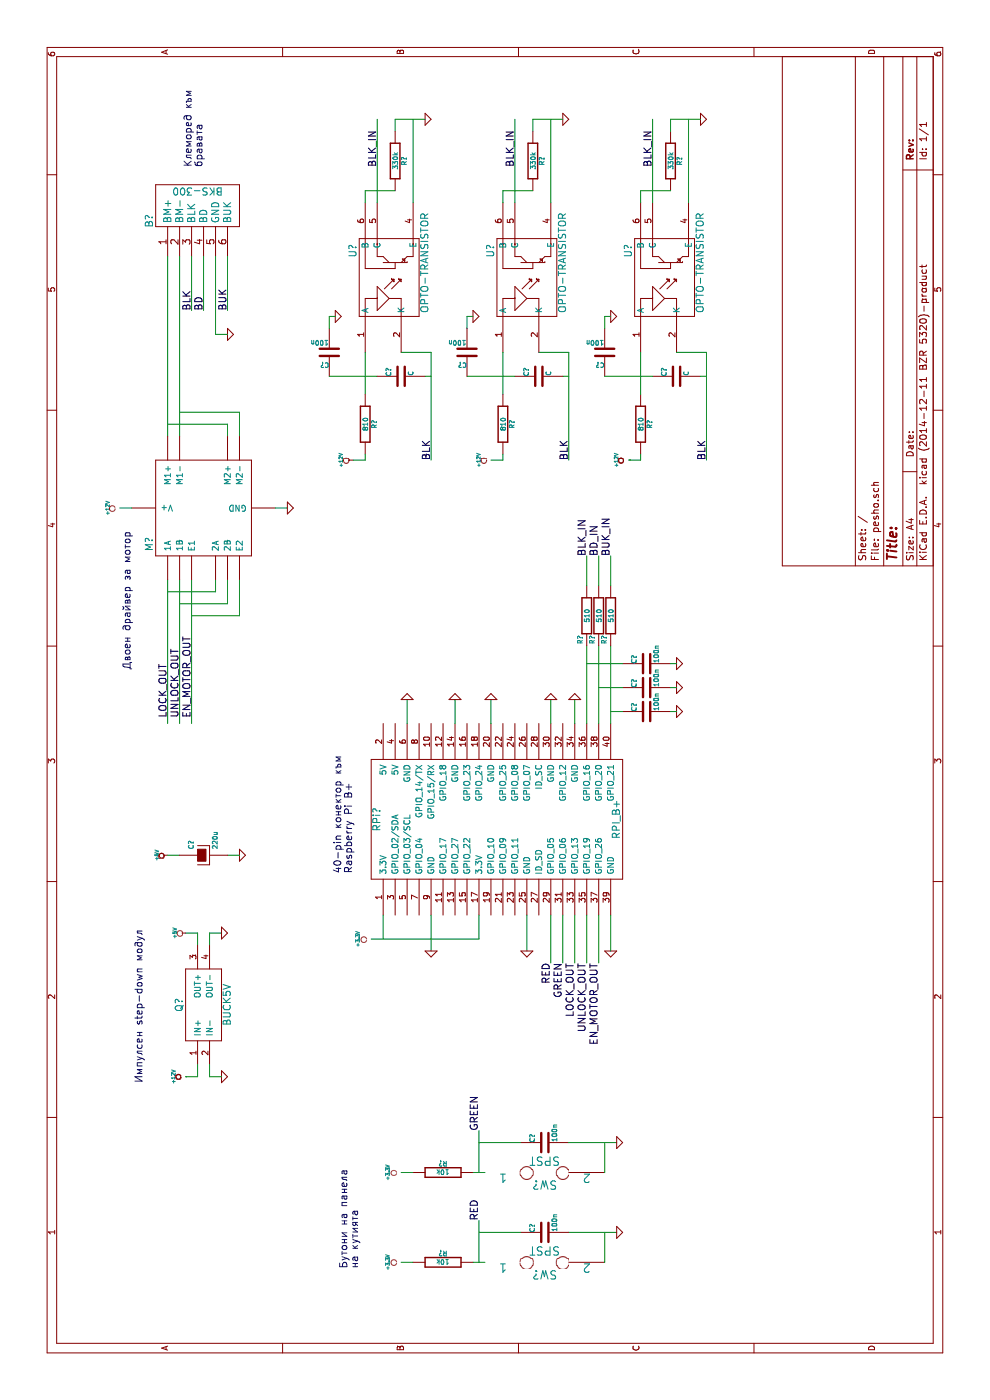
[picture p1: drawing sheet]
EESchema Schematic File Version 2
LIBS:power
LIBS:device
LIBS:transistors
LIBS:conn
LIBS:linear
LIBS:regul
LIBS:74xx
LIBS:cmos4000
LIBS:adc-dac
LIBS:memory
LIBS:xilinx
LIBS:special
LIBS:microcontrollers
LIBS:dsp
LIBS:microchip
LIBS:analog_switches
LIBS:motorola
LIBS:texas
LIBS:intel
LIBS:audio
LIBS:interface
LIBS:digital-audio
LIBS:philips
LIBS:display
LIBS:cypress
LIBS:siliconi
LIBS:opto
LIBS:atmel
LIBS:contrib
LIBS:valves
LIBS:rpi
LIBS:pesho-cache
EELAYER 25 0
EELAYER END
$Descr A4 11693 8268
encoding utf-8
Sheet 1 1
Title ""
Date ""
Rev ""
Comp ""
Comment1 ""
Comment2 ""
Comment3 ""
Comment4 ""
$EndDescr
$Comp
L RPI_B+ RPi?
U 1 1
P 4850 4150
F 0 "RPi?" H 4850 5150 60  0000 C CNN
F 1 "RPI_B+" H 4850 3150 60  0000 C CNN
F 2 "" H 6000 5100 60  0000 C CNN
F 3 "" H 6000 5100 60  0000 C CNN
	1    4850 4150
	1    0    0    -1  
$EndComp
$Comp
L BUCK5V Q?
U 1 1
P 3300 1700
F 0 "Q?" H 3300 1900 60  0000 C CNN
F 1 "BUCK5V" H 3300 1500 60  0000 C CNN
F 2 "" H 3300 1700 60  0000 C CNN
F 3 "" H 3300 1700 60  0000 C CNN
	1    3300 1700
	1    0    0    -1  
$EndComp
$Comp
L L298P-BREAKOUT M?
U 1 1
P 7450 1700
F 0 "M?" H 7150 2150 60  0000 C CNN
F 1 "L298P-BREAKOUT" H 7450 1700 60  0001 C CNN
F 2 "" H 7450 1650 60  0000 C CNN
F 3 "" H 7450 1650 60  0000 C CNN
	1    7450 1700
	1    0    0    -1  
$EndComp
$Comp
L SPST SW?
U 1 1
P 1150 4550
F 0 "SW?" H 1150 4650 70  0000 C CNN
F 1 "SPST" H 1150 4450 70  0000 C CNN
F 2 "" H 1150 4550 60  0000 C CNN
F 3 "" H 1150 4550 60  0000 C CNN
	1    1150 4550
	0    -1   1    0   
$EndComp
$Comp
L BKS-300 B?
U 1 1
P 9900 1650
F 0 "B?" H 9850 2050 60  0000 C CNN
F 1 "BKS-300" V 10100 1650 60  0000 C CNN
F 2 "" H 9900 1650 60  0000 C CNN
F 3 "" H 9900 1650 60  0000 C CNN
	1    9900 1650
	1    0    0    -1  
$EndComp
Wire Wire Line
	9550 1600 9100 1600
Wire Wire Line
	9550 1700 9100 1700
Wire Wire Line
	9550 1900 9100 1900
$Comp
L R R?
U 1 1
P 10350 3300
F 0 "R?" V 10430 3300 40  0000 C CNN
F 1 "330k" V 10357 3301 40  0000 C CNN
F 2 "" V 10280 3300 30  0000 C CNN
F 3 "" H 10350 3300 30  0000 C CNN
	1    10350 3300
	0    1    1    0   
$EndComp
$Comp
L R R?
U 1 1
P 8150 3050
F 0 "R?" V 8230 3050 40  0000 C CNN
F 1 "810" V 8157 3051 40  0000 C CNN
F 2 "" V 8080 3050 30  0000 C CNN
F 3 "" H 8150 3050 30  0000 C CNN
	1    8150 3050
	0    1    1    0   
$EndComp
$Comp
L +12V #PWR?
U 1 1
P 7850 2950
F 0 "#PWR?" H 7850 2900 20  0001 C CNN
F 1 "+12V" H 7850 3050 30  0000 C CNN
F 2 "" H 7850 2950 60  0000 C CNN
F 3 "" H 7850 2950 60  0000 C CNN
	1    7850 2950
	1    0    0    -1  
$EndComp
Wire Wire Line
	7850 2950 7850 3050
Text Label 10300 3150 0    60   ~ 0
BLK_IN
Text Label 7850 3600 0    60   ~ 0
BLK
$Comp
L C C?
U 1 1
P 8750 2750
F 0 "C?" H 8750 2850 40  0000 L CNN
F 1 "100n" H 8756 2665 40  0000 L CNN
F 2 "" H 8788 2600 30  0000 C CNN
F 3 "" H 8750 2750 60  0000 C CNN
	1    8750 2750
	0    -1   -1   0   
$EndComp
$Comp
L GND #PWR?
U 1 1
P 9050 2800
F 0 "#PWR?" H 9050 2800 30  0001 C CNN
F 1 "GND" H 9050 2730 30  0001 C CNN
F 2 "" H 9050 2800 60  0000 C CNN
F 3 "" H 9050 2800 60  0000 C CNN
	1    9050 2800
	1    0    0    -1  
$EndComp
Wire Wire Line
	9050 2750 9050 2800
$Comp
L OPTO-TRANSISTOR U?
U 1 1
P 9400 3250
F 0 "U?" H 9600 3550 60  0000 C CNN
F 1 "OPTO-TRANSISTOR" H 9500 2950 60  0000 C CNN
F 2 "" H 9400 3250 60  0000 C CNN
F 3 "" H 9400 3250 60  0000 C CNN
	1    9400 3250
	1    0    0    -1  
$EndComp
Wire Wire Line
	8950 2750 9050 2750
Wire Wire Line
	8400 3050 8750 3050
$Comp
L GND #PWR?
U 1 1
P 10700 3550
F 0 "#PWR?" H 10700 3550 30  0001 C CNN
F 1 "GND" H 10700 3480 30  0001 C CNN
F 2 "" H 10700 3550 60  0000 C CNN
F 3 "" H 10700 3550 60  0000 C CNN
	1    10700 3550
	1    0    0    -1  
$EndComp
Text Label 9100 1600 0    60   ~ 0
BLK
Text Label 9100 1700 0    60   ~ 0
BD
Text Label 9100 1900 0    60   ~ 0
BUK
$Comp
L GND #PWR?
U 1 1
P 8900 1900
F 0 "#PWR?" H 8900 1900 30  0001 C CNN
F 1 "GND" H 8900 1830 30  0001 C CNN
F 2 "" H 8900 1900 60  0000 C CNN
F 3 "" H 8900 1900 60  0000 C CNN
	1    8900 1900
	1    0    0    -1  
$EndComp
Wire Wire Line
	9550 1800 8900 1800
Wire Wire Line
	8900 1800 8900 1900
Wire Wire Line
	8050 1400 9550 1400
Wire Wire Line
	8050 1500 9550 1500
Wire Wire Line
	8050 1900 8150 1900
Wire Wire Line
	8150 1900 8150 1400
Connection ~ 8150 1400
Wire Wire Line
	8050 2000 8250 2000
Wire Wire Line
	8250 2000 8250 1500
Connection ~ 8250 1500
Wire Wire Line
	6850 1800 6750 1800
Wire Wire Line
	6750 1800 6750 1400
Wire Wire Line
	5650 1400 6850 1400
Wire Wire Line
	6850 1900 6650 1900
Wire Wire Line
	6650 1900 6650 1500
Wire Wire Line
	5650 1500 6850 1500
Wire Wire Line
	6850 2000 6550 2000
Wire Wire Line
	6550 2000 6550 1600
Wire Wire Line
	5650 1600 6850 1600
$Comp
L +12V #PWR?
U 1 1
P 7450 1000
F 0 "#PWR?" H 7450 950 20  0001 C CNN
F 1 "+12V" H 7450 1100 30  0000 C CNN
F 2 "" H 7450 1000 60  0000 C CNN
F 3 "" H 7450 1000 60  0000 C CNN
	1    7450 1000
	1    0    0    -1  
$EndComp
Wire Wire Line
	7450 1100 7450 1000
$Comp
L GND #PWR?
U 1 1
P 7450 2400
F 0 "#PWR?" H 7450 2400 30  0001 C CNN
F 1 "GND" H 7450 2330 30  0001 C CNN
F 2 "" H 7450 2400 60  0000 C CNN
F 3 "" H 7450 2400 60  0000 C CNN
	1    7450 2400
	1    0    0    -1  
$EndComp
Wire Wire Line
	7450 2300 7450 2400
Text Label 5700 1400 0    60   ~ 0
LOCK_OUT
Text Label 5700 1500 0    60   ~ 0
UNLOCK_OUT
Text Label 5700 1600 0    60   ~ 0
EN_MOTOR_OUT
Connection ~ 6750 1400
Connection ~ 6650 1500
Connection ~ 6550 1600
$Comp
L GND #PWR?
U 1 1
P 2700 1850
F 0 "#PWR?" H 2700 1850 30  0001 C CNN
F 1 "GND" H 2700 1780 30  0001 C CNN
F 2 "" H 2700 1850 60  0000 C CNN
F 3 "" H 2700 1850 60  0000 C CNN
	1    2700 1850
	1    0    0    -1  
$EndComp
Wire Wire Line
	2700 1850 2700 1750
Wire Wire Line
	2700 1750 2800 1750
Wire Wire Line
	3800 1750 3900 1750
Wire Wire Line
	3900 1750 3900 1850
$Comp
L GND #PWR?
U 1 1
P 3900 1850
F 0 "#PWR?" H 3900 1850 30  0001 C CNN
F 1 "GND" H 3900 1780 30  0001 C CNN
F 2 "" H 3900 1850 60  0000 C CNN
F 3 "" H 3900 1850 60  0000 C CNN
	1    3900 1850
	1    0    0    -1  
$EndComp
$Comp
L +12V #PWR?
U 1 1
P 2700 1550
F 0 "#PWR?" H 2700 1500 20  0001 C CNN
F 1 "+12V" H 2700 1650 30  0000 C CNN
F 2 "" H 2700 1550 60  0000 C CNN
F 3 "" H 2700 1550 60  0000 C CNN
	1    2700 1550
	1    0    0    -1  
$EndComp
Wire Wire Line
	2700 1550 2700 1650
Wire Wire Line
	2700 1650 2800 1650
$Comp
L +5V #PWR?
U 1 1
P 3900 1550
F 0 "#PWR?" H 3900 1640 20  0001 C CNN
F 1 "+5V" H 3900 1640 30  0000 C CNN
F 2 "" H 3900 1550 60  0000 C CNN
F 3 "" H 3900 1550 60  0000 C CNN
	1    3900 1550
	1    0    0    -1  
$EndComp
Wire Wire Line
	3800 1650 3900 1650
Wire Wire Line
	3900 1650 3900 1550
$Comp
L GND #PWR?
U 1 1
P 4550 2000
F 0 "#PWR?" H 4550 2000 30  0001 C CNN
F 1 "GND" H 4550 1930 30  0001 C CNN
F 2 "" H 4550 2000 60  0000 C CNN
F 3 "" H 4550 2000 60  0000 C CNN
	1    4550 2000
	1    0    0    -1  
$EndComp
Wire Wire Line
	4550 2000 4550 1900
$Comp
L +5V #PWR?
U 1 1
P 4550 1400
F 0 "#PWR?" H 4550 1490 20  0001 C CNN
F 1 "+5V" H 4550 1490 30  0000 C CNN
F 2 "" H 4550 1400 60  0000 C CNN
F 3 "" H 4550 1400 60  0000 C CNN
	1    4550 1400
	1    0    0    -1  
$EndComp
Wire Wire Line
	4550 1500 4550 1400
$Comp
L C C?
U 1 1
P 1400 4550
F 0 "C?" H 1400 4650 40  0000 L CNN
F 1 "100n" H 1406 4465 40  0000 L CNN
F 2 "" H 1438 4400 30  0000 C CNN
F 3 "" H 1400 4550 60  0000 C CNN
	1    1400 4550
	1    0    0    -1  
$EndComp
Wire Wire Line
	1400 4750 1400 5150
Wire Wire Line
	1400 5050 1150 5050
$Comp
L GND #PWR?
U 1 1
P 1400 5150
F 0 "#PWR?" H 1400 5150 30  0001 C CNN
F 1 "GND" H 1400 5080 30  0001 C CNN
F 2 "" H 1400 5150 60  0000 C CNN
F 3 "" H 1400 5150 60  0000 C CNN
	1    1400 5150
	1    0    0    -1  
$EndComp
Connection ~ 1400 5050
$Comp
L R R?
U 1 1
P 1150 3700
F 0 "R?" V 1230 3700 40  0000 C CNN
F 1 "10k" V 1157 3701 40  0000 C CNN
F 2 "" V 1080 3700 30  0000 C CNN
F 3 "" H 1150 3700 30  0000 C CNN
	1    1150 3700
	1    0    0    -1  
$EndComp
$Comp
L +3.3V #PWR?
U 1 1
P 1150 3350
F 0 "#PWR?" H 1150 3310 30  0001 C CNN
F 1 "+3.3V" H 1150 3460 30  0000 C CNN
F 2 "" H 1150 3350 60  0000 C CNN
F 3 "" H 1150 3350 60  0000 C CNN
	1    1150 3350
	1    0    0    -1  
$EndComp
Wire Wire Line
	1150 3950 1150 4050
Wire Wire Line
	1150 3350 1150 3450
Wire Wire Line
	1400 4350 1400 4000
Wire Wire Line
	1150 4000 1500 4000
Connection ~ 1400 4000
Connection ~ 1150 4000
$Comp
L SPST SW?
U 1 1
P 1900 4550
F 0 "SW?" H 1900 4650 70  0000 C CNN
F 1 "SPST" H 1900 4450 70  0000 C CNN
F 2 "" H 1900 4550 60  0000 C CNN
F 3 "" H 1900 4550 60  0000 C CNN
	1    1900 4550
	0    -1   1    0   
$EndComp
$Comp
L C C?
U 1 1
P 2150 4550
F 0 "C?" H 2150 4650 40  0000 L CNN
F 1 "100n" H 2156 4465 40  0000 L CNN
F 2 "" H 2188 4400 30  0000 C CNN
F 3 "" H 2150 4550 60  0000 C CNN
	1    2150 4550
	1    0    0    -1  
$EndComp
Wire Wire Line
	2150 4750 2150 5150
Wire Wire Line
	2150 5050 1900 5050
$Comp
L GND #PWR?
U 1 1
P 2150 5150
F 0 "#PWR?" H 2150 5150 30  0001 C CNN
F 1 "GND" H 2150 5080 30  0001 C CNN
F 2 "" H 2150 5150 60  0000 C CNN
F 3 "" H 2150 5150 60  0000 C CNN
	1    2150 5150
	1    0    0    -1  
$EndComp
Connection ~ 2150 5050
$Comp
L R R?
U 1 1
P 1900 3700
F 0 "R?" V 1980 3700 40  0000 C CNN
F 1 "10k" V 1907 3701 40  0000 C CNN
F 2 "" V 1830 3700 30  0000 C CNN
F 3 "" H 1900 3700 30  0000 C CNN
	1    1900 3700
	1    0    0    -1  
$EndComp
$Comp
L +3.3V #PWR?
U 1 1
P 1900 3350
F 0 "#PWR?" H 1900 3310 30  0001 C CNN
F 1 "+3.3V" H 1900 3460 30  0000 C CNN
F 2 "" H 1900 3350 60  0000 C CNN
F 3 "" H 1900 3350 60  0000 C CNN
	1    1900 3350
	1    0    0    -1  
$EndComp
Wire Wire Line
	1900 3950 1900 4050
Wire Wire Line
	1900 3350 1900 3450
Wire Wire Line
	2150 4350 2150 4000
Wire Wire Line
	1900 4000 2250 4000
Connection ~ 2150 4000
Connection ~ 1900 4000
Wire Wire Line
	5650 4900 6300 4900
Wire Wire Line
	5650 5000 6300 5000
Wire Wire Line
	5650 5100 6300 5100
Text Label 7050 4900 0    60   ~ 0
BLK_IN
Text Label 7050 5000 0    60   ~ 0
BD_IN
Text Label 7050 5100 0    60   ~ 0
BUK_IN
$Comp
L C C?
U 1 1
P 5750 5400
F 0 "C?" H 5750 5500 40  0000 L CNN
F 1 "100n" H 5756 5315 40  0000 L CNN
F 2 "" H 5788 5250 30  0000 C CNN
F 3 "" H 5750 5400 60  0000 C CNN
	1    5750 5400
	1    0    0    -1  
$EndComp
$Comp
L C C?
U 1 1
P 5950 5400
F 0 "C?" H 5950 5500 40  0000 L CNN
F 1 "100n" H 5956 5315 40  0000 L CNN
F 2 "" H 5988 5250 30  0000 C CNN
F 3 "" H 5950 5400 60  0000 C CNN
	1    5950 5400
	1    0    0    -1  
$EndComp
$Comp
L C C?
U 1 1
P 6150 5400
F 0 "C?" H 6150 5500 40  0000 L CNN
F 1 "100n" H 6156 5315 40  0000 L CNN
F 2 "" H 6188 5250 30  0000 C CNN
F 3 "" H 6150 5400 60  0000 C CNN
	1    6150 5400
	1    0    0    -1  
$EndComp
Wire Wire Line
	5750 5100 5750 5200
Connection ~ 5750 5100
Wire Wire Line
	5950 5000 5950 5200
Wire Wire Line
	6150 4900 6150 5200
$Comp
L R R?
U 1 1
P 6550 4900
F 0 "R?" V 6500 4700 40  0000 C CNN
F 1 "510" V 6557 4901 40  0000 C CNN
F 2 "" V 6480 4900 30  0000 C CNN
F 3 "" H 6550 4900 30  0000 C CNN
	1    6550 4900
	0    1    1    0   
$EndComp
$Comp
L R R?
U 1 1
P 6550 5000
F 0 "R?" V 6500 4800 40  0000 C CNN
F 1 "510" V 6557 5001 40  0000 C CNN
F 2 "" V 6480 5000 30  0000 C CNN
F 3 "" H 6550 5000 30  0000 C CNN
	1    6550 5000
	0    1    1    0   
$EndComp
$Comp
L R R?
U 1 1
P 6550 5100
F 0 "R?" V 6500 4900 40  0000 C CNN
F 1 "510" V 6557 5101 40  0000 C CNN
F 2 "" V 6480 5100 30  0000 C CNN
F 3 "" H 6550 5100 30  0000 C CNN
	1    6550 5100
	0    1    1    0   
$EndComp
Connection ~ 6150 4900
Connection ~ 5950 5000
Wire Wire Line
	6800 5100 7050 5100
Wire Wire Line
	6800 5000 7050 5000
Wire Wire Line
	6800 4900 7050 4900
$Comp
L GND #PWR?
U 1 1
P 5750 5650
F 0 "#PWR?" H 5750 5650 30  0001 C CNN
F 1 "GND" H 5750 5580 30  0001 C CNN
F 2 "" H 5750 5650 60  0000 C CNN
F 3 "" H 5750 5650 60  0000 C CNN
	1    5750 5650
	1    0    0    -1  
$EndComp
$Comp
L GND #PWR?
U 1 1
P 5950 5650
F 0 "#PWR?" H 5950 5650 30  0001 C CNN
F 1 "GND" H 5950 5580 30  0001 C CNN
F 2 "" H 5950 5650 60  0000 C CNN
F 3 "" H 5950 5650 60  0000 C CNN
	1    5950 5650
	1    0    0    -1  
$EndComp
$Comp
L GND #PWR?
U 1 1
P 6150 5650
F 0 "#PWR?" H 6150 5650 30  0001 C CNN
F 1 "GND" H 6150 5580 30  0001 C CNN
F 2 "" H 6150 5650 60  0000 C CNN
F 3 "" H 6150 5650 60  0000 C CNN
	1    6150 5650
	1    0    0    -1  
$EndComp
Wire Wire Line
	5750 5600 5750 5650
Wire Wire Line
	5950 5600 5950 5650
Wire Wire Line
	6150 5600 6150 5650
$Comp
L GND #PWR?
U 1 1
P 3750 5100
F 0 "#PWR?" H 3750 5100 30  0001 C CNN
F 1 "GND" H 3750 5030 30  0001 C CNN
F 2 "" H 3750 5100 60  0000 C CNN
F 3 "" H 3750 5100 60  0000 C CNN
	1    3750 5100
	0    1    1    0   
$EndComp
Wire Wire Line
	4050 5100 3750 5100
Text Label 3650 4800 2    60   ~ 0
LOCK_OUT
Text Label 3650 4900 2    60   ~ 0
UNLOCK_OUT
Text Label 3650 5000 2    60   ~ 0
EN_MOTOR_OUT
Text Label 1500 4000 0    60   ~ 0
RED
Text Label 2250 4000 0    60   ~ 0
GREEN
Wire Wire Line
	3650 4800 4050 4800
Wire Wire Line
	3650 4900 4050 4900
Wire Wire Line
	3650 5000 4050 5000
Text Label 3650 4700 2    60   ~ 0
GREEN
Text Label 3650 4600 2    60   ~ 0
RED
Wire Wire Line
	4050 4600 3650 4600
Wire Wire Line
	4050 4700 3650 4700
$Comp
L +3.3V #PWR?
U 1 1
P 3850 3100
F 0 "#PWR?" H 3850 3060 30  0001 C CNN
F 1 "+3.3V" H 3850 3210 30  0000 C CNN
F 2 "" H 3850 3100 60  0000 C CNN
F 3 "" H 3850 3100 60  0000 C CNN
	1    3850 3100
	1    0    0    -1  
$EndComp
Wire Wire Line
	3850 3100 3850 4000
Wire Wire Line
	3850 3200 4050 3200
Wire Wire Line
	3850 4000 4050 4000
Connection ~ 3850 3200
Wire Wire Line
	4050 3600 3750 3600
Wire Wire Line
	4050 4400 3750 4400
Wire Wire Line
	5650 4100 5850 4100
Wire Wire Line
	5650 3800 5850 3800
Wire Wire Line
	5650 3400 5850 3400
Wire Wire Line
	5650 4600 5850 4600
Wire Wire Line
	5650 4800 5850 4800
$Comp
L GND #PWR?
U 1 1
P 3750 4400
F 0 "#PWR?" H 3750 4400 30  0001 C CNN
F 1 "GND" H 3750 4330 30  0001 C CNN
F 2 "" H 3750 4400 60  0000 C CNN
F 3 "" H 3750 4400 60  0000 C CNN
	1    3750 4400
	0    1    1    0   
$EndComp
$Comp
L GND #PWR?
U 1 1
P 3750 3600
F 0 "#PWR?" H 3750 3600 30  0001 C CNN
F 1 "GND" H 3750 3530 30  0001 C CNN
F 2 "" H 3750 3600 60  0000 C CNN
F 3 "" H 3750 3600 60  0000 C CNN
	1    3750 3600
	0    1    1    0   
$EndComp
$Comp
L GND #PWR?
U 1 1
P 5850 3400
F 0 "#PWR?" H 5850 3400 30  0001 C CNN
F 1 "GND" H 5850 3330 30  0001 C CNN
F 2 "" H 5850 3400 60  0000 C CNN
F 3 "" H 5850 3400 60  0000 C CNN
	1    5850 3400
	0    -1   -1   0   
$EndComp
$Comp
L GND #PWR?
U 1 1
P 5850 3800
F 0 "#PWR?" H 5850 3800 30  0001 C CNN
F 1 "GND" H 5850 3730 30  0001 C CNN
F 2 "" H 5850 3800 60  0000 C CNN
F 3 "" H 5850 3800 60  0000 C CNN
	1    5850 3800
	0    -1   -1   0   
$EndComp
$Comp
L GND #PWR?
U 1 1
P 5850 4100
F 0 "#PWR?" H 5850 4100 30  0001 C CNN
F 1 "GND" H 5850 4030 30  0001 C CNN
F 2 "" H 5850 4100 60  0000 C CNN
F 3 "" H 5850 4100 60  0000 C CNN
	1    5850 4100
	0    -1   -1   0   
$EndComp
$Comp
L GND #PWR?
U 1 1
P 5850 4600
F 0 "#PWR?" H 5850 4600 30  0001 C CNN
F 1 "GND" H 5850 4530 30  0001 C CNN
F 2 "" H 5850 4600 60  0000 C CNN
F 3 "" H 5850 4600 60  0000 C CNN
	1    5850 4600
	0    -1   -1   0   
$EndComp
$Comp
L GND #PWR?
U 1 1
P 5850 4800
F 0 "#PWR?" H 5850 4800 30  0001 C CNN
F 1 "GND" H 5850 4730 30  0001 C CNN
F 2 "" H 5850 4800 60  0000 C CNN
F 3 "" H 5850 4800 60  0000 C CNN
	1    5850 4800
	0    -1   -1   0   
$EndComp
Wire Wire Line
	7850 3050 7900 3050
Wire Wire Line
	10000 3450 10700 3450
Wire Wire Line
	10000 3150 10700 3150
Wire Wire Line
	10000 3050 10100 3050
Wire Wire Line
	10100 3050 10100 3300
Wire Wire Line
	10600 3300 10700 3300
Wire Wire Line
	10700 3300 10700 3550
Connection ~ 10700 3450
Text Notes 10300 1700 0    60   ~ 0
Клеморед към\nбравата
Text Notes 6100 1100 0    60   ~ 0
Двоен драйвер за мотор
Text Notes 2650 1200 0    60   ~ 0
Импулсен step-down модул
$Comp
L CAPAPOL C?
U 1 1
P 4550 1700
F 0 "C?" H 4600 1800 40  0000 L CNN
F 1 "220u" H 4600 1600 40  0000 L CNN
F 2 "" H 4650 1550 30  0000 C CNN
F 3 "" H 4550 1700 300 0000 C CNN
	1    4550 1700
	1    0    0    -1  
$EndComp
Text Notes 4400 2950 0    60   ~ 0
40-pin конектор към\nRaspberry Pi B+
Text Notes 1100 3000 0    60   ~ 0
Бутони на панела\nна кутията
$Comp
L C C?
U 1 1
P 8550 3350
F 0 "C?" H 8550 3450 40  0000 L CNN
F 1 "C" H 8556 3265 40  0000 L CNN
F 2 "" H 8588 3200 30  0000 C CNN
F 3 "" H 8550 3350 60  0000 C CNN
	1    8550 3350
	1    0    0    -1  
$EndComp
Wire Wire Line
	8550 2750 8550 3150
Connection ~ 8550 3050
Wire Wire Line
	8750 3350 8750 3600
Wire Wire Line
	8750 3600 7850 3600
Wire Wire Line
	8550 3550 8550 3600
Connection ~ 8550 3600
$Comp
L R R?
U 1 1
P 10350 4450
F 0 "R?" V 10430 4450 40  0000 C CNN
F 1 "330k" V 10357 4451 40  0000 C CNN
F 2 "" V 10280 4450 30  0000 C CNN
F 3 "" H 10350 4450 30  0000 C CNN
	1    10350 4450
	0    1    1    0   
$EndComp
$Comp
L R R?
U 1 1
P 8150 4200
F 0 "R?" V 8230 4200 40  0000 C CNN
F 1 "810" V 8157 4201 40  0000 C CNN
F 2 "" V 8080 4200 30  0000 C CNN
F 3 "" H 8150 4200 30  0000 C CNN
	1    8150 4200
	0    1    1    0   
$EndComp
$Comp
L +12V #PWR?
U 1 1
P 7850 4100
F 0 "#PWR?" H 7850 4050 20  0001 C CNN
F 1 "+12V" H 7850 4200 30  0000 C CNN
F 2 "" H 7850 4100 60  0000 C CNN
F 3 "" H 7850 4100 60  0000 C CNN
	1    7850 4100
	1    0    0    -1  
$EndComp
Wire Wire Line
	7850 4100 7850 4200
Text Label 10300 4300 0    60   ~ 0
BLK_IN
Text Label 7850 4750 0    60   ~ 0
BLK
$Comp
L C C?
U 1 1
P 8750 3900
F 0 "C?" H 8750 4000 40  0000 L CNN
F 1 "100n" H 8756 3815 40  0000 L CNN
F 2 "" H 8788 3750 30  0000 C CNN
F 3 "" H 8750 3900 60  0000 C CNN
	1    8750 3900
	0    -1   -1   0   
$EndComp
$Comp
L GND #PWR?
U 1 1
P 9050 3950
F 0 "#PWR?" H 9050 3950 30  0001 C CNN
F 1 "GND" H 9050 3880 30  0001 C CNN
F 2 "" H 9050 3950 60  0000 C CNN
F 3 "" H 9050 3950 60  0000 C CNN
	1    9050 3950
	1    0    0    -1  
$EndComp
Wire Wire Line
	9050 3900 9050 3950
$Comp
L OPTO-TRANSISTOR U?
U 1 1
P 9400 4400
F 0 "U?" H 9600 4700 60  0000 C CNN
F 1 "OPTO-TRANSISTOR" H 9500 4100 60  0000 C CNN
F 2 "" H 9400 4400 60  0000 C CNN
F 3 "" H 9400 4400 60  0000 C CNN
	1    9400 4400
	1    0    0    -1  
$EndComp
Wire Wire Line
	8950 3900 9050 3900
Wire Wire Line
	8400 4200 8750 4200
$Comp
L GND #PWR?
U 1 1
P 10700 4700
F 0 "#PWR?" H 10700 4700 30  0001 C CNN
F 1 "GND" H 10700 4630 30  0001 C CNN
F 2 "" H 10700 4700 60  0000 C CNN
F 3 "" H 10700 4700 60  0000 C CNN
	1    10700 4700
	1    0    0    -1  
$EndComp
Wire Wire Line
	7850 4200 7900 4200
Wire Wire Line
	10000 4600 10700 4600
Wire Wire Line
	10000 4300 10700 4300
Wire Wire Line
	10000 4200 10100 4200
Wire Wire Line
	10100 4200 10100 4450
Wire Wire Line
	10600 4450 10700 4450
Wire Wire Line
	10700 4450 10700 4700
Connection ~ 10700 4600
$Comp
L C C?
U 1 1
P 8550 4500
F 0 "C?" H 8550 4600 40  0000 L CNN
F 1 "C" H 8556 4415 40  0000 L CNN
F 2 "" H 8588 4350 30  0000 C CNN
F 3 "" H 8550 4500 60  0000 C CNN
	1    8550 4500
	1    0    0    -1  
$EndComp
Wire Wire Line
	8550 3900 8550 4300
Connection ~ 8550 4200
Wire Wire Line
	8750 4500 8750 4750
Wire Wire Line
	8750 4750 7850 4750
Wire Wire Line
	8550 4700 8550 4750
Connection ~ 8550 4750
$Comp
L R R?
U 1 1
P 10350 5600
F 0 "R?" V 10430 5600 40  0000 C CNN
F 1 "330k" V 10357 5601 40  0000 C CNN
F 2 "" V 10280 5600 30  0000 C CNN
F 3 "" H 10350 5600 30  0000 C CNN
	1    10350 5600
	0    1    1    0   
$EndComp
$Comp
L R R?
U 1 1
P 8150 5350
F 0 "R?" V 8230 5350 40  0000 C CNN
F 1 "810" V 8157 5351 40  0000 C CNN
F 2 "" V 8080 5350 30  0000 C CNN
F 3 "" H 8150 5350 30  0000 C CNN
	1    8150 5350
	0    1    1    0   
$EndComp
$Comp
L +12V #PWR?
U 1 1
P 7850 5250
F 0 "#PWR?" H 7850 5200 20  0001 C CNN
F 1 "+12V" H 7850 5350 30  0000 C CNN
F 2 "" H 7850 5250 60  0000 C CNN
F 3 "" H 7850 5250 60  0000 C CNN
	1    7850 5250
	1    0    0    -1  
$EndComp
Wire Wire Line
	7850 5250 7850 5350
Text Label 10300 5450 0    60   ~ 0
BLK_IN
Text Label 7850 5900 0    60   ~ 0
BLK
$Comp
L C C?
U 1 1
P 8750 5050
F 0 "C?" H 8750 5150 40  0000 L CNN
F 1 "100n" H 8756 4965 40  0000 L CNN
F 2 "" H 8788 4900 30  0000 C CNN
F 3 "" H 8750 5050 60  0000 C CNN
	1    8750 5050
	0    -1   -1   0   
$EndComp
$Comp
L GND #PWR?
U 1 1
P 9050 5100
F 0 "#PWR?" H 9050 5100 30  0001 C CNN
F 1 "GND" H 9050 5030 30  0001 C CNN
F 2 "" H 9050 5100 60  0000 C CNN
F 3 "" H 9050 5100 60  0000 C CNN
	1    9050 5100
	1    0    0    -1  
$EndComp
Wire Wire Line
	9050 5050 9050 5100
$Comp
L OPTO-TRANSISTOR U?
U 1 1
P 9400 5550
F 0 "U?" H 9600 5850 60  0000 C CNN
F 1 "OPTO-TRANSISTOR" H 9500 5250 60  0000 C CNN
F 2 "" H 9400 5550 60  0000 C CNN
F 3 "" H 9400 5550 60  0000 C CNN
	1    9400 5550
	1    0    0    -1  
$EndComp
Wire Wire Line
	8950 5050 9050 5050
Wire Wire Line
	8400 5350 8750 5350
$Comp
L GND #PWR?
U 1 1
P 10700 5850
F 0 "#PWR?" H 10700 5850 30  0001 C CNN
F 1 "GND" H 10700 5780 30  0001 C CNN
F 2 "" H 10700 5850 60  0000 C CNN
F 3 "" H 10700 5850 60  0000 C CNN
	1    10700 5850
	1    0    0    -1  
$EndComp
Wire Wire Line
	7850 5350 7900 5350
Wire Wire Line
	10000 5750 10700 5750
Wire Wire Line
	10000 5450 10700 5450
Wire Wire Line
	10000 5350 10100 5350
Wire Wire Line
	10100 5350 10100 5600
Wire Wire Line
	10600 5600 10700 5600
Wire Wire Line
	10700 5600 10700 5850
Connection ~ 10700 5750
$Comp
L C C?
U 1 1
P 8550 5650
F 0 "C?" H 8550 5750 40  0000 L CNN
F 1 "C" H 8556 5565 40  0000 L CNN
F 2 "" H 8588 5500 30  0000 C CNN
F 3 "" H 8550 5650 60  0000 C CNN
	1    8550 5650
	1    0    0    -1  
$EndComp
Wire Wire Line
	8550 5050 8550 5450
Connection ~ 8550 5350
Wire Wire Line
	8750 5650 8750 5900
Wire Wire Line
	8750 5900 7850 5900
Wire Wire Line
	8550 5850 8550 5900
Connection ~ 8550 5900
$EndSCHEMATC
